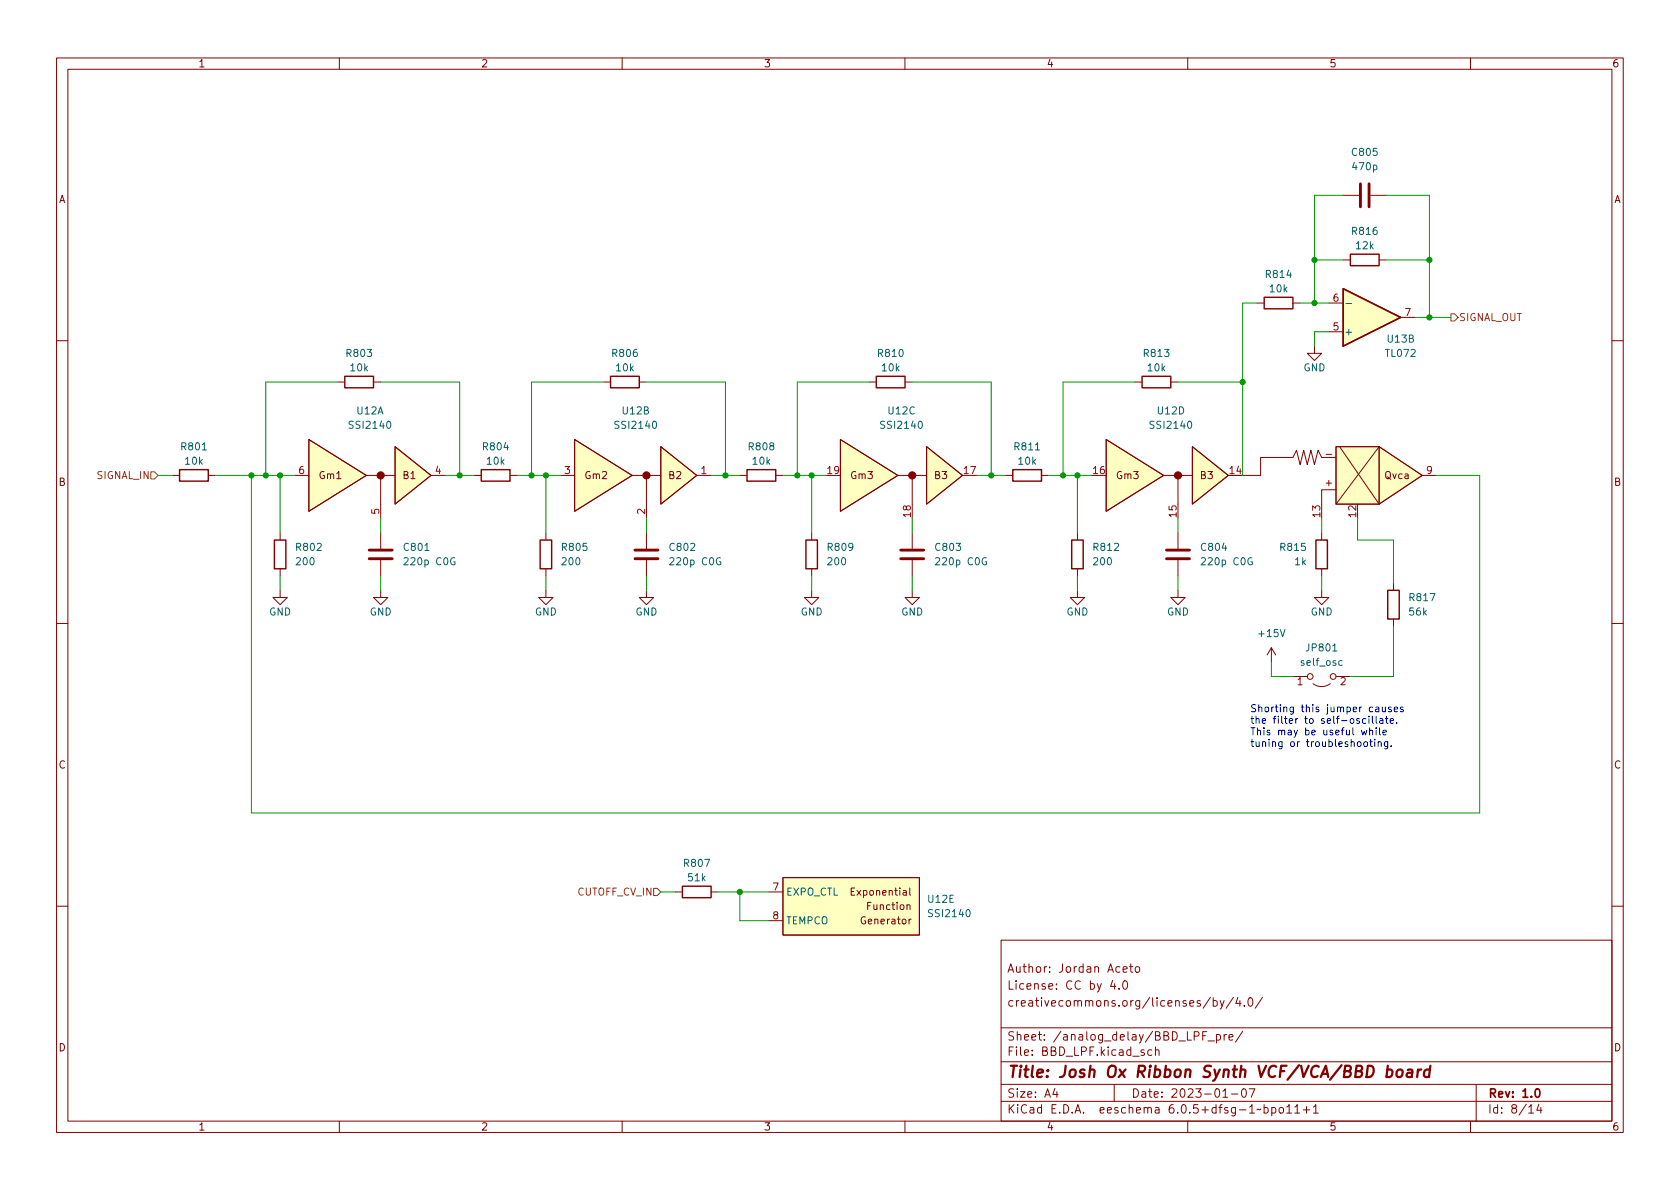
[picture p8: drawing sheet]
(kicad_sch (version 20211123) (generator eeschema)

 (paper "A4")

 (title_block
  (title "Josh Ox Ribbon Synth VCF/VCA/BBD board")
  (date "2023-01-07")
  (rev "1.0")
  (comment 1 "creativecommons.org/licenses/by/4.0/")
  (comment 2 "License: CC by 4.0")
  (comment 3 "Author: Jordan Aceto"))

 (lib_symbols
  (symbol "Amplifier_Operational:TL072" (pin_names (offset 0.127)) (in_bom yes) (on_board yes)
   (property "Reference" "U" (id 0) (at 0 5.08 0) (effects (font (size 1.27 1.27)) (justify left)))
   (property "Value" "TL072" (id 1) (at 0 -5.08 0) (effects (font (size 1.27 1.27)) (justify left)))
   (property "Footprint" "" (id 2) (at 0 0 0) (effects (font (size 1.27 1.27)) hide))
   (property "Datasheet" "http://www.ti.com/lit/ds/symlink/tl071.pdf" (id 3) (at 0 0 0) (effects (font (size 1.27 1.27)) hide))
   (property "ki_locked" "" (id 4) (at 0 0 0) (effects (font (size 1.27 1.27))))
   (symbol "TL072_1_1"
    (polyline (pts (xy -5.08 5.08) (xy 5.08 0) (xy -5.08 -5.08) (xy -5.08 5.08)) (stroke (width 0.254) (type default) (color 0 0 0 0)) (fill (type background)))
    (pin output line (at 7.62 0 180) (length 2.54) (name "~" (effects (font (size 1.27 1.27)))) (number "1" (effects (font (size 1.27 1.27)))))
    (pin input line (at -7.62 -2.54 0) (length 2.54) (name "-" (effects (font (size 1.27 1.27)))) (number "2" (effects (font (size 1.27 1.27)))))
    (pin input line (at -7.62 2.54 0) (length 2.54) (name "+" (effects (font (size 1.27 1.27)))) (number "3" (effects (font (size 1.27 1.27))))))
   (symbol "TL072_2_1"
    (polyline (pts (xy -5.08 5.08) (xy 5.08 0) (xy -5.08 -5.08) (xy -5.08 5.08)) (stroke (width 0.254) (type default) (color 0 0 0 0)) (fill (type background)))
    (pin input line (at -7.62 2.54 0) (length 2.54) (name "+" (effects (font (size 1.27 1.27)))) (number "5" (effects (font (size 1.27 1.27)))))
    (pin input line (at -7.62 -2.54 0) (length 2.54) (name "-" (effects (font (size 1.27 1.27)))) (number "6" (effects (font (size 1.27 1.27)))))
    (pin output line (at 7.62 0 180) (length 2.54) (name "~" (effects (font (size 1.27 1.27)))) (number "7" (effects (font (size 1.27 1.27))))))
   (symbol "TL072_3_1"
    (pin power_in line (at -2.54 -7.62 90) (length 3.81) (name "V-" (effects (font (size 1.27 1.27)))) (number "4" (effects (font (size 1.27 1.27)))))
    (pin power_in line (at -2.54 7.62 270) (length 3.81) (name "V+" (effects (font (size 1.27 1.27)))) (number "8" (effects (font (size 1.27 1.27)))))))
  (symbol "Device:C" (pin_numbers hide) (pin_names (offset 0.254)) (in_bom yes) (on_board yes)
   (property "Reference" "C" (id 0) (at 0.635 2.54 0) (effects (font (size 1.27 1.27)) (justify left)))
   (property "Value" "C" (id 1) (at 0.635 -2.54 0) (effects (font (size 1.27 1.27)) (justify left)))
   (property "Footprint" "" (id 2) (at 0.9652 -3.81 0) (effects (font (size 1.27 1.27)) hide))
   (property "Datasheet" "~" (id 3) (at 0 0 0) (effects (font (size 1.27 1.27)) hide))
   (symbol "C_0_1"
    (polyline (pts (xy -2.032 -0.762) (xy 2.032 -0.762)) (stroke (width 0.508) (type default) (color 0 0 0 0)) (fill (type none)))
    (polyline (pts (xy -2.032 0.762) (xy 2.032 0.762)) (stroke (width 0.508) (type default) (color 0 0 0 0)) (fill (type none))))
   (symbol "C_1_1"
    (pin passive line (at 0 3.81 270) (length 2.794) (name "~" (effects (font (size 1.27 1.27)))) (number "1" (effects (font (size 1.27 1.27)))))
    (pin passive line (at 0 -3.81 90) (length 2.794) (name "~" (effects (font (size 1.27 1.27)))) (number "2" (effects (font (size 1.27 1.27)))))))
  (symbol "Device:R" (pin_numbers hide) (pin_names (offset 0)) (in_bom yes) (on_board yes)
   (property "Reference" "R" (id 0) (at 2.032 0 90) (effects (font (size 1.27 1.27))))
   (property "Value" "R" (id 1) (at 0 0 90) (effects (font (size 1.27 1.27))))
   (property "Footprint" "" (id 2) (at -1.778 0 90) (effects (font (size 1.27 1.27)) hide))
   (property "Datasheet" "~" (id 3) (at 0 0 0) (effects (font (size 1.27 1.27)) hide))
   (symbol "R_0_1"
    (rectangle (start -1.016 -2.54) (end 1.016 2.54) (stroke (width 0.254) (type default) (color 0 0 0 0)) (fill (type none))))
   (symbol "R_1_1"
    (pin passive line (at 0 3.81 270) (length 1.27) (name "~" (effects (font (size 1.27 1.27)))) (number "1" (effects (font (size 1.27 1.27)))))
    (pin passive line (at 0 -3.81 90) (length 1.27) (name "~" (effects (font (size 1.27 1.27)))) (number "2" (effects (font (size 1.27 1.27)))))))
  (symbol "Jumper:Jumper_2_Open" (pin_names (offset 0) hide) (in_bom yes) (on_board yes)
   (property "Reference" "JP" (id 0) (at 0 2.794 0) (effects (font (size 1.27 1.27))))
   (property "Value" "Jumper_2_Open" (id 1) (at 0 -2.286 0) (effects (font (size 1.27 1.27))))
   (property "Footprint" "" (id 2) (at 0 0 0) (effects (font (size 1.27 1.27)) hide))
   (property "Datasheet" "~" (id 3) (at 0 0 0) (effects (font (size 1.27 1.27)) hide))
   (symbol "Jumper_2_Open_0_0"
    (circle (center -2.032 0) (radius 0.508) (stroke (width 0) (type default) (color 0 0 0 0)) (fill (type none)))
    (circle (center 2.032 0) (radius 0.508) (stroke (width 0) (type default) (color 0 0 0 0)) (fill (type none))))
   (symbol "Jumper_2_Open_0_1"
    (arc (start 1.524 1.27) (mid 0 1.778) (end -1.524 1.27) (stroke (width 0) (type default) (color 0 0 0 0)) (fill (type none))))
   (symbol "Jumper_2_Open_1_1"
    (pin passive line (at -5.08 0 0) (length 2.54) (name "A" (effects (font (size 1.27 1.27)))) (number "1" (effects (font (size 1.27 1.27)))))
    (pin passive line (at 5.08 0 180) (length 2.54) (name "B" (effects (font (size 1.27 1.27)))) (number "2" (effects (font (size 1.27 1.27)))))))
  (symbol "custom_symbols:SSI2140" (in_bom yes) (on_board yes)
   (property "Reference" "U?" (id 0) (at -1.905 11.43 0) (effects (font (size 1.27 1.27))))
   (property "Value" "SSI2140" (id 1) (at -1.905 8.89 0) (effects (font (size 1.27 1.27))))
   (property "Footprint" "Package_SO:TSSOP-20_4.4x6.5mm_P0.65mm" (id 2) (at 8.89 8.89 0) (effects (font (size 1.27 1.27)) hide))
   (property "Datasheet" "" (id 3) (at 8.89 8.89 0) (effects (font (size 1.27 1.27)) hide))
   (property "ki_locked" "" (id 4) (at 0 0 0) (effects (font (size 1.27 1.27))))
   (symbol "SSI2140_1_0"
    (polyline (pts (xy 0 0) (xy -2.54 0)) (stroke (width 0) (type default) (color 0 0 0 0)) (fill (type none)))
    (polyline (pts (xy 0 -5.08) (xy 0 0) (xy 2.54 0)) (stroke (width 0) (type default) (color 0 0 0 0)) (fill (type none)))
    (polyline (pts (xy -2.54 0) (xy -12.7 6.35) (xy -12.7 -6.35) (xy -2.54 0)) (stroke (width 0) (type default) (color 0 0 0 0)) (fill (type background)))
    (text "B1" (at 5.08 0 0) (effects (font (size 1.27 1.27))))
    (text "Gm1" (at -8.89 0 0) (effects (font (size 1.27 1.27)))))
   (symbol "SSI2140_1_1"
    (polyline (pts (xy 8.89 0) (xy 2.54 5.08) (xy 2.54 -5.08) (xy 8.89 0)) (stroke (width 0) (type default) (color 0 0 0 0)) (fill (type background)))
    (circle (center 0 0) (radius 0.635) (stroke (width 0) (type default) (color 0 0 0 0)) (fill (type outline)))
    (pin output line (at 11.43 0 180) (length 2.54) (name "" (effects (font (size 1.27 1.27)))) (number "4" (effects (font (size 1.27 1.27)))))
    (pin input line (at 0 -7.62 90) (length 2.54) (name "" (effects (font (size 1.27 1.27)))) (number "5" (effects (font (size 1.27 1.27)))))
    (pin input line (at -15.24 0 0) (length 2.54) (name "" (effects (font (size 1.27 1.27)))) (number "6" (effects (font (size 1.27 1.27))))))
   (symbol "SSI2140_2_0"
    (polyline (pts (xy 0 0) (xy -2.54 0)) (stroke (width 0) (type default) (color 0 0 0 0)) (fill (type none)))
    (polyline (pts (xy 0 -5.08) (xy 0 0) (xy 2.54 0)) (stroke (width 0) (type default) (color 0 0 0 0)) (fill (type none)))
    (polyline (pts (xy -2.54 0) (xy -12.7 6.35) (xy -12.7 -6.35) (xy -2.54 0)) (stroke (width 0) (type default) (color 0 0 0 0)) (fill (type background)))
    (text "B2" (at 5.08 0 0) (effects (font (size 1.27 1.27))))
    (text "Gm2" (at -8.89 0 0) (effects (font (size 1.27 1.27)))))
   (symbol "SSI2140_2_1"
    (polyline (pts (xy 8.89 0) (xy 2.54 5.08) (xy 2.54 -5.08) (xy 8.89 0)) (stroke (width 0) (type default) (color 0 0 0 0)) (fill (type background)))
    (circle (center 0 0) (radius 0.635) (stroke (width 0) (type default) (color 0 0 0 0)) (fill (type outline)))
    (pin output line (at 11.43 0 180) (length 2.54) (name "" (effects (font (size 1.27 1.27)))) (number "1" (effects (font (size 1.27 1.27)))))
    (pin input line (at 0 -7.62 90) (length 2.54) (name "" (effects (font (size 1.27 1.27)))) (number "2" (effects (font (size 1.27 1.27)))))
    (pin input line (at -15.24 0 0) (length 2.54) (name "" (effects (font (size 1.27 1.27)))) (number "3" (effects (font (size 1.27 1.27))))))
   (symbol "SSI2140_3_0"
    (polyline (pts (xy 0 0) (xy -2.54 0)) (stroke (width 0) (type default) (color 0 0 0 0)) (fill (type none)))
    (polyline (pts (xy 0 -5.08) (xy 0 0) (xy 2.54 0)) (stroke (width 0) (type default) (color 0 0 0 0)) (fill (type none)))
    (polyline (pts (xy -2.54 0) (xy -12.7 6.35) (xy -12.7 -6.35) (xy -2.54 0)) (stroke (width 0) (type default) (color 0 0 0 0)) (fill (type background)))
    (text "B3" (at 5.08 0 0) (effects (font (size 1.27 1.27))))
    (text "Gm3" (at -8.89 0 0) (effects (font (size 1.27 1.27)))))
   (symbol "SSI2140_3_1"
    (polyline (pts (xy 8.89 0) (xy 2.54 5.08) (xy 2.54 -5.08) (xy 8.89 0)) (stroke (width 0) (type default) (color 0 0 0 0)) (fill (type background)))
    (circle (center 0 0) (radius 0.635) (stroke (width 0) (type default) (color 0 0 0 0)) (fill (type outline)))
    (pin output line (at 11.43 0 180) (length 2.54) (name "" (effects (font (size 1.27 1.27)))) (number "17" (effects (font (size 1.27 1.27)))))
    (pin input line (at 0 -7.62 90) (length 2.54) (name "" (effects (font (size 1.27 1.27)))) (number "18" (effects (font (size 1.27 1.27)))))
    (pin input line (at -15.24 0 0) (length 2.54) (name "" (effects (font (size 1.27 1.27)))) (number "19" (effects (font (size 1.27 1.27))))))
   (symbol "SSI2140_4_0"
    (polyline (pts (xy 0 0) (xy -2.54 0)) (stroke (width 0) (type default) (color 0 0 0 0)) (fill (type none)))
    (polyline (pts (xy 27.94 -5.08) (xy 35.56 5.08)) (stroke (width 0) (type default) (color 0 0 0 0)) (fill (type none)))
    (polyline (pts (xy 35.56 -5.08) (xy 28.575 5.08)) (stroke (width 0) (type default) (color 0 0 0 0)) (fill (type none)))
    (polyline (pts (xy 0 -5.08) (xy 0 0) (xy 2.54 0)) (stroke (width 0) (type default) (color 0 0 0 0)) (fill (type none)))
    (polyline (pts (xy 11.43 0) (xy 11.43 0) (xy 8.89 0)) (stroke (width 0) (type default) (color 0 0 0 0)) (fill (type none)))
    (polyline (pts (xy 20.32 3.175) (xy 14.605 3.175) (xy 14.605 0)) (stroke (width 0) (type default) (color 0 0 0 0)) (fill (type none)))
    (polyline (pts (xy 25.4 -5.08) (xy 25.4 -2.54) (xy 27.94 -2.54)) (stroke (width 0) (type default) (color 0 0 0 0)) (fill (type none)))
    (polyline (pts (xy -2.54 0) (xy -12.7 6.35) (xy -12.7 -6.35) (xy -2.54 0)) (stroke (width 0) (type default) (color 0 0 0 0)) (fill (type background)))
    (polyline (pts (xy 35.56 5.08) (xy 27.94 5.08) (xy 27.94 -5.08) (xy 35.56 -5.08)) (stroke (width 0) (type default) (color 0 0 0 0)) (fill (type background)))
    (polyline (pts (xy 43.18 0) (xy 35.56 5.08) (xy 35.56 -5.08) (xy 43.18 0)) (stroke (width 0) (type default) (color 0 0 0 0)) (fill (type background)))
    (polyline (pts (xy 20.32 3.175) (xy 20.955 4.445) (xy 21.59 1.905) (xy 22.225 4.445) (xy 22.86 1.905) (xy 23.495 4.445) (xy 24.13 1.905) (xy 24.765 4.445) (xy 25.4 3.175) (xy 27.94 3.175)) (stroke (width 0) (type default) (color 0 0 0 0)) (fill (type none)))
    (text "+" (at 26.67 -1.27 0) (effects (font (size 1.27 1.27))))
    (text "-" (at 26.67 3.81 0) (effects (font (size 1.27 1.27))))
    (text "B3" (at 5.08 0 0) (effects (font (size 1.27 1.27))))
    (text "Gm3" (at -8.89 0 0) (effects (font (size 1.27 1.27))))
    (text "Qvca" (at 38.735 0 0) (effects (font (size 1.27 1.27)))))
   (symbol "SSI2140_4_1"
    (polyline (pts (xy 11.43 0) (xy 14.605 0)) (stroke (width 0) (type default) (color 0 0 0 0)) (fill (type none)))
    (polyline (pts (xy 8.89 0) (xy 2.54 5.08) (xy 2.54 -5.08) (xy 8.89 0)) (stroke (width 0) (type default) (color 0 0 0 0)) (fill (type background)))
    (circle (center 0 0) (radius 0.635) (stroke (width 0) (type default) (color 0 0 0 0)) (fill (type outline)))
    (pin input line (at 31.75 -7.62 90) (length 2.54) (name "" (effects (font (size 1.27 1.27)))) (number "12" (effects (font (size 1.27 1.27)))))
    (pin input line (at 25.4 -7.62 90) (length 2.54) (name "" (effects (font (size 1.27 1.27)))) (number "13" (effects (font (size 1.27 1.27)))))
    (pin output line (at 11.43 0 180) (length 2.54) (name "" (effects (font (size 1.27 1.27)))) (number "14" (effects (font (size 1.27 1.27)))))
    (pin input line (at 0 -7.62 90) (length 2.54) (name "" (effects (font (size 1.27 1.27)))) (number "15" (effects (font (size 1.27 1.27)))))
    (pin input line (at -15.24 0 0) (length 2.54) (name "" (effects (font (size 1.27 1.27)))) (number "16" (effects (font (size 1.27 1.27)))))
    (pin output line (at 45.72 0 180) (length 2.54) (name "" (effects (font (size 1.27 1.27)))) (number "9" (effects (font (size 1.27 1.27))))))
   (symbol "SSI2140_5_0"
    (text "Exponential" (at -10.16 2.54 0) (effects (font (size 1.27 1.27)) (justify left)))
    (text "Function" (at -10.16 0 0) (effects (font (size 1.27 1.27)) (justify left)))
    (text "Generator" (at -10.16 -2.54 0) (effects (font (size 1.27 1.27)) (justify left))))
   (symbol "SSI2140_5_1"
    (rectangle (start -11.43 5.08) (end 12.7 -5.08) (stroke (width 0) (type default) (color 0 0 0 0)) (fill (type background)))
    (pin input line (at 15.24 2.54 180) (length 2.54) (name "EXPO_CTL" (effects (font (size 1.27 1.27)))) (number "7" (effects (font (size 1.27 1.27)))))
    (pin input line (at 15.24 -2.54 180) (length 2.54) (name "TEMPCO" (effects (font (size 1.27 1.27)))) (number "8" (effects (font (size 1.27 1.27))))))
   (symbol "SSI2140_6_0"
    (rectangle (start -3.81 6.35) (end 3.81 -11.43) (stroke (width 0) (type default) (color 0 0 0 0)) (fill (type background))))
   (symbol "SSI2140_6_1"
    (pin power_in line (at 6.35 -2.54 180) (length 2.54) (name "GND" (effects (font (size 1.27 1.27)))) (number "10" (effects (font (size 1.27 1.27)))))
    (pin power_in line (at 6.35 -8.89 180) (length 2.54) (name "V-" (effects (font (size 1.27 1.27)))) (number "11" (effects (font (size 1.27 1.27)))))
    (pin power_in line (at 6.35 3.81 180) (length 2.54) (name "V+" (effects (font (size 1.27 1.27)))) (number "20" (effects (font (size 1.27 1.27)))))))
  (symbol "power:+15V" (power) (pin_names (offset 0)) (in_bom yes) (on_board yes)
   (property "Reference" "#PWR" (id 0) (at 0 -3.81 0) (effects (font (size 1.27 1.27)) hide))
   (property "Value" "+15V" (id 1) (at 0 3.556 0) (effects (font (size 1.27 1.27))))
   (property "Footprint" "" (id 2) (at 0 0 0) (effects (font (size 1.27 1.27)) hide))
   (property "Datasheet" "" (id 3) (at 0 0 0) (effects (font (size 1.27 1.27)) hide))
   (symbol "+15V_0_1"
    (polyline (pts (xy -0.762 1.27) (xy 0 2.54)) (stroke (width 0) (type default) (color 0 0 0 0)) (fill (type none)))
    (polyline (pts (xy 0 0) (xy 0 2.54)) (stroke (width 0) (type default) (color 0 0 0 0)) (fill (type none)))
    (polyline (pts (xy 0 2.54) (xy 0.762 1.27)) (stroke (width 0) (type default) (color 0 0 0 0)) (fill (type none))))
   (symbol "+15V_1_1"
    (pin power_in line (at 0 0 90) (length 0) hide (name "+15V" (effects (font (size 1.27 1.27)))) (number "1" (effects (font (size 1.27 1.27)))))))
  (symbol "power:GND" (power) (pin_names (offset 0)) (in_bom yes) (on_board yes)
   (property "Reference" "#PWR" (id 0) (at 0 -6.35 0) (effects (font (size 1.27 1.27)) hide))
   (property "Value" "GND" (id 1) (at 0 -3.81 0) (effects (font (size 1.27 1.27))))
   (property "Footprint" "" (id 2) (at 0 0 0) (effects (font (size 1.27 1.27)) hide))
   (property "Datasheet" "" (id 3) (at 0 0 0) (effects (font (size 1.27 1.27)) hide))
   (symbol "GND_0_1"
    (polyline (pts (xy 0 0) (xy 0 -1.27) (xy 1.27 -1.27) (xy 0 -2.54) (xy -1.27 -1.27) (xy 0 -1.27)) (stroke (width 0) (type default) (color 0 0 0 0)) (fill (type none))))
   (symbol "GND_1_1"
    (pin power_in line (at 0 0 270) (length 0) hide (name "GND" (effects (font (size 1.27 1.27)))) (number "1" (effects (font (size 1.27 1.27))))))))

 (junction (at 46.99 83.82) (diameter 0) (color 0 0 0 0))
 (junction (at 130.81 157.48) (diameter 0) (color 0 0 0 0))
 (junction (at 81.28 83.82) (diameter 0) (color 0 0 0 0))
 (junction (at 49.53 83.82) (diameter 0) (color 0 0 0 0))
 (junction (at 252.73 55.88) (diameter 0) (color 0 0 0 0))
 (junction (at 93.98 83.82) (diameter 0) (color 0 0 0 0))
 (junction (at 232.41 53.34) (diameter 0) (color 0 0 0 0))
 (junction (at 128.27 83.82) (diameter 0) (color 0 0 0 0))
 (junction (at 96.52 83.82) (diameter 0) (color 0 0 0 0))
 (junction (at 252.73 45.72) (diameter 0) (color 0 0 0 0))
 (junction (at 143.51 83.82) (diameter 0) (color 0 0 0 0))
 (junction (at 44.45 83.82) (diameter 0) (color 0 0 0 0))
 (junction (at 187.96 83.82) (diameter 0) (color 0 0 0 0))
 (junction (at 232.41 45.72) (diameter 0) (color 0 0 0 0))
 (junction (at 219.71 67.31) (diameter 0) (color 0 0 0 0))
 (junction (at 140.97 83.82) (diameter 0) (color 0 0 0 0))
 (junction (at 190.5 83.82) (diameter 0) (color 0 0 0 0))
 (junction (at 175.26 83.82) (diameter 0) (color 0 0 0 0))

 (wire (pts (xy 44.45 143.51) (xy 261.62 143.51)) (stroke (width 0) (type default) (color 0 0 0 0)))
 (wire (pts (xy 232.41 53.34) (xy 234.95 53.34)) (stroke (width 0) (type default) (color 0 0 0 0)))
 (wire (pts (xy 46.99 67.31) (xy 59.69 67.31)) (stroke (width 0) (type default) (color 0 0 0 0)))
 (wire (pts (xy 135.89 162.56) (xy 130.81 162.56)) (stroke (width 0) (type default) (color 0 0 0 0)))
 (wire (pts (xy 246.38 95.25) (xy 246.38 102.87)) (stroke (width 0) (type default) (color 0 0 0 0)))
 (wire (pts (xy 222.25 53.34) (xy 219.71 53.34)) (stroke (width 0) (type default) (color 0 0 0 0)))
 (wire (pts (xy 261.62 143.51) (xy 261.62 83.82)) (stroke (width 0) (type default) (color 0 0 0 0)))
 (wire (pts (xy 232.41 58.42) (xy 234.95 58.42)) (stroke (width 0) (type default) (color 0 0 0 0)))
 (wire (pts (xy 233.68 91.44) (xy 233.68 93.98)) (stroke (width 0) (type default) (color 0 0 0 0)))
 (wire (pts (xy 44.45 83.82) (xy 44.45 143.51)) (stroke (width 0) (type default) (color 0 0 0 0)))
 (wire (pts (xy 250.19 55.88) (xy 252.73 55.88)) (stroke (width 0) (type default) (color 0 0 0 0)))
 (wire (pts (xy 130.81 157.48) (xy 135.89 157.48)) (stroke (width 0) (type default) (color 0 0 0 0)))
 (wire (pts (xy 224.79 116.84) (xy 224.79 119.38)) (stroke (width 0) (type default) (color 0 0 0 0)))
 (wire (pts (xy 219.71 53.34) (xy 219.71 67.31)) (stroke (width 0) (type default) (color 0 0 0 0)))
 (wire (pts (xy 96.52 83.82) (xy 96.52 93.98)) (stroke (width 0) (type default) (color 0 0 0 0)))
 (wire (pts (xy 93.98 83.82) (xy 96.52 83.82)) (stroke (width 0) (type default) (color 0 0 0 0)))
 (wire (pts (xy 232.41 45.72) (xy 237.49 45.72)) (stroke (width 0) (type default) (color 0 0 0 0)))
 (wire (pts (xy 190.5 83.82) (xy 190.5 93.98)) (stroke (width 0) (type default) (color 0 0 0 0)))
 (wire (pts (xy 232.41 58.42) (xy 232.41 60.96)) (stroke (width 0) (type default) (color 0 0 0 0)))
 (wire (pts (xy 252.73 34.29) (xy 252.73 45.72)) (stroke (width 0) (type default) (color 0 0 0 0)))
 (wire (pts (xy 49.53 83.82) (xy 49.53 93.98)) (stroke (width 0) (type default) (color 0 0 0 0)))
 (wire (pts (xy 185.42 83.82) (xy 187.96 83.82)) (stroke (width 0) (type default) (color 0 0 0 0)))
 (wire (pts (xy 127 157.48) (xy 130.81 157.48)) (stroke (width 0) (type default) (color 0 0 0 0)))
 (wire (pts (xy 81.28 83.82) (xy 81.28 67.31)) (stroke (width 0) (type default) (color 0 0 0 0)))
 (wire (pts (xy 49.53 83.82) (xy 52.07 83.82)) (stroke (width 0) (type default) (color 0 0 0 0)))
 (wire (pts (xy 232.41 34.29) (xy 232.41 45.72)) (stroke (width 0) (type default) (color 0 0 0 0)))
 (wire (pts (xy 219.71 67.31) (xy 219.71 83.82)) (stroke (width 0) (type default) (color 0 0 0 0)))
 (wire (pts (xy 67.31 91.44) (xy 67.31 93.98)) (stroke (width 0) (type default) (color 0 0 0 0)))
 (wire (pts (xy 49.53 101.6) (xy 49.53 104.14)) (stroke (width 0) (type default) (color 0 0 0 0)))
 (wire (pts (xy 229.87 53.34) (xy 232.41 53.34)) (stroke (width 0) (type default) (color 0 0 0 0)))
 (wire (pts (xy 27.94 83.82) (xy 30.48 83.82)) (stroke (width 0) (type default) (color 0 0 0 0)))
 (wire (pts (xy 256.54 55.88) (xy 252.73 55.88)) (stroke (width 0) (type default) (color 0 0 0 0)))
 (wire (pts (xy 130.81 162.56) (xy 130.81 157.48)) (stroke (width 0) (type default) (color 0 0 0 0)))
 (wire (pts (xy 78.74 83.82) (xy 81.28 83.82)) (stroke (width 0) (type default) (color 0 0 0 0)))
 (wire (pts (xy 81.28 67.31) (xy 67.31 67.31)) (stroke (width 0) (type default) (color 0 0 0 0)))
 (wire (pts (xy 175.26 83.82) (xy 175.26 67.31)) (stroke (width 0) (type default) (color 0 0 0 0)))
 (wire (pts (xy 96.52 83.82) (xy 99.06 83.82)) (stroke (width 0) (type default) (color 0 0 0 0)))
 (wire (pts (xy 128.27 67.31) (xy 114.3 67.31)) (stroke (width 0) (type default) (color 0 0 0 0)))
 (wire (pts (xy 91.44 83.82) (xy 93.98 83.82)) (stroke (width 0) (type default) (color 0 0 0 0)))
 (wire (pts (xy 175.26 83.82) (xy 177.8 83.82)) (stroke (width 0) (type default) (color 0 0 0 0)))
 (wire (pts (xy 175.26 67.31) (xy 161.29 67.31)) (stroke (width 0) (type default) (color 0 0 0 0)))
 (wire (pts (xy 125.73 83.82) (xy 128.27 83.82)) (stroke (width 0) (type default) (color 0 0 0 0)))
 (wire (pts (xy 81.28 83.82) (xy 83.82 83.82)) (stroke (width 0) (type default) (color 0 0 0 0)))
 (wire (pts (xy 187.96 83.82) (xy 190.5 83.82)) (stroke (width 0) (type default) (color 0 0 0 0)))
 (wire (pts (xy 208.28 91.44) (xy 208.28 93.98)) (stroke (width 0) (type default) (color 0 0 0 0)))
 (wire (pts (xy 116.84 157.48) (xy 119.38 157.48)) (stroke (width 0) (type default) (color 0 0 0 0)))
 (wire (pts (xy 161.29 91.44) (xy 161.29 93.98)) (stroke (width 0) (type default) (color 0 0 0 0)))
 (wire (pts (xy 128.27 83.82) (xy 130.81 83.82)) (stroke (width 0) (type default) (color 0 0 0 0)))
 (wire (pts (xy 46.99 67.31) (xy 46.99 83.82)) (stroke (width 0) (type default) (color 0 0 0 0)))
 (wire (pts (xy 96.52 101.6) (xy 96.52 104.14)) (stroke (width 0) (type default) (color 0 0 0 0)))
 (wire (pts (xy 161.29 101.6) (xy 161.29 104.14)) (stroke (width 0) (type default) (color 0 0 0 0)))
 (wire (pts (xy 219.71 67.31) (xy 208.28 67.31)) (stroke (width 0) (type default) (color 0 0 0 0)))
 (wire (pts (xy 128.27 83.82) (xy 128.27 67.31)) (stroke (width 0) (type default) (color 0 0 0 0)))
 (wire (pts (xy 232.41 53.34) (xy 232.41 45.72)) (stroke (width 0) (type default) (color 0 0 0 0)))
 (wire (pts (xy 140.97 67.31) (xy 153.67 67.31)) (stroke (width 0) (type default) (color 0 0 0 0)))
 (wire (pts (xy 233.68 101.6) (xy 233.68 104.14)) (stroke (width 0) (type default) (color 0 0 0 0)))
 (wire (pts (xy 224.79 119.38) (xy 228.6 119.38)) (stroke (width 0) (type default) (color 0 0 0 0)))
 (wire (pts (xy 140.97 67.31) (xy 140.97 83.82)) (stroke (width 0) (type default) (color 0 0 0 0)))
 (wire (pts (xy 143.51 83.82) (xy 143.51 93.98)) (stroke (width 0) (type default) (color 0 0 0 0)))
 (wire (pts (xy 187.96 67.31) (xy 187.96 83.82)) (stroke (width 0) (type default) (color 0 0 0 0)))
 (wire (pts (xy 140.97 83.82) (xy 143.51 83.82)) (stroke (width 0) (type default) (color 0 0 0 0)))
 (wire (pts (xy 143.51 101.6) (xy 143.51 104.14)) (stroke (width 0) (type default) (color 0 0 0 0)))
 (wire (pts (xy 114.3 91.44) (xy 114.3 93.98)) (stroke (width 0) (type default) (color 0 0 0 0)))
 (wire (pts (xy 240.03 95.25) (xy 240.03 91.44)) (stroke (width 0) (type default) (color 0 0 0 0)))
 (wire (pts (xy 93.98 67.31) (xy 106.68 67.31)) (stroke (width 0) (type default) (color 0 0 0 0)))
 (wire (pts (xy 208.28 101.6) (xy 208.28 104.14)) (stroke (width 0) (type default) (color 0 0 0 0)))
 (wire (pts (xy 143.51 83.82) (xy 146.05 83.82)) (stroke (width 0) (type default) (color 0 0 0 0)))
 (wire (pts (xy 93.98 67.31) (xy 93.98 83.82)) (stroke (width 0) (type default) (color 0 0 0 0)))
 (wire (pts (xy 38.1 83.82) (xy 44.45 83.82)) (stroke (width 0) (type default) (color 0 0 0 0)))
 (wire (pts (xy 190.5 101.6) (xy 190.5 104.14)) (stroke (width 0) (type default) (color 0 0 0 0)))
 (wire (pts (xy 44.45 83.82) (xy 46.99 83.82)) (stroke (width 0) (type default) (color 0 0 0 0)))
 (wire (pts (xy 245.11 34.29) (xy 252.73 34.29)) (stroke (width 0) (type default) (color 0 0 0 0)))
 (wire (pts (xy 238.76 119.38) (xy 246.38 119.38)) (stroke (width 0) (type default) (color 0 0 0 0)))
 (wire (pts (xy 246.38 110.49) (xy 246.38 119.38)) (stroke (width 0) (type default) (color 0 0 0 0)))
 (wire (pts (xy 252.73 45.72) (xy 252.73 55.88)) (stroke (width 0) (type default) (color 0 0 0 0)))
 (wire (pts (xy 252.73 45.72) (xy 245.11 45.72)) (stroke (width 0) (type default) (color 0 0 0 0)))
 (wire (pts (xy 246.38 95.25) (xy 240.03 95.25)) (stroke (width 0) (type default) (color 0 0 0 0)))
 (wire (pts (xy 138.43 83.82) (xy 140.97 83.82)) (stroke (width 0) (type default) (color 0 0 0 0)))
 (wire (pts (xy 172.72 83.82) (xy 175.26 83.82)) (stroke (width 0) (type default) (color 0 0 0 0)))
 (wire (pts (xy 190.5 83.82) (xy 193.04 83.82)) (stroke (width 0) (type default) (color 0 0 0 0)))
 (wire (pts (xy 114.3 101.6) (xy 114.3 104.14)) (stroke (width 0) (type default) (color 0 0 0 0)))
 (wire (pts (xy 237.49 34.29) (xy 232.41 34.29)) (stroke (width 0) (type default) (color 0 0 0 0)))
 (wire (pts (xy 67.31 101.6) (xy 67.31 104.14)) (stroke (width 0) (type default) (color 0 0 0 0)))
 (wire (pts (xy 261.62 83.82) (xy 254 83.82)) (stroke (width 0) (type default) (color 0 0 0 0)))
 (wire (pts (xy 187.96 67.31) (xy 200.66 67.31)) (stroke (width 0) (type default) (color 0 0 0 0)))
 (wire (pts (xy 46.99 83.82) (xy 49.53 83.82)) (stroke (width 0) (type default) (color 0 0 0 0)))

 (text "Shorting this jumper causes\nthe filter to self-oscillate.\nThis may be useful while \ntuning or troubleshooting." (at 220.98 132.08 0) (effects (font (size 1.27 1.27)) (justify left bottom)))

 (hierarchical_label "SIGNAL_IN" (shape input) (at 27.94 83.82 180) (effects (font (size 1.27 1.27)) (justify right)))
 (hierarchical_label "SIGNAL_OUT" (shape output) (at 256.54 55.88 0) (effects (font (size 1.27 1.27)) (justify left)))
 (hierarchical_label "CUTOFF_CV_IN" (shape input) (at 116.84 157.48 180) (effects (font (size 1.27 1.27)) (justify right)))

 (symbol (lib_id "power:GND") (at 208.28 104.14 0) (unit 1) (in_bom yes) (on_board yes) (fields_autoplaced)
  (property "Reference" "#PWR0808" (id 0) (at 208.28 110.49 0) (effects (font (size 1.27 1.27)) hide))
  (property "Value" "GND" (id 1) (at 208.28 107.95 0))
  (property "Footprint" "" (id 2) (at 208.28 104.14 0) (effects (font (size 1.27 1.27)) hide))
  (property "Datasheet" "" (id 3) (at 208.28 104.14 0) (effects (font (size 1.27 1.27)) hide)) (pin "1"))

 (symbol (lib_id "Jumper:Jumper_2_Open") (at 233.68 119.38 0) (mirror x) (unit 1) (in_bom yes) (on_board yes) (fields_autoplaced)
  (property "Reference" "JP801" (id 0) (at 233.68 114.3 0))
  (property "Value" "self_osc" (id 1) (at 233.68 116.84 0))
  (property "Footprint" "Connector_PinHeader_2.54mm:PinHeader_1x02_P2.54mm_Vertical" (id 2) (at 233.68 119.38 0) (effects (font (size 1.27 1.27)) hide))
  (property "Datasheet" "~" (id 3) (at 233.68 119.38 0) (effects (font (size 1.27 1.27)) hide)) (pin "1") (pin "2"))

 (symbol (lib_id "Device:R") (at 49.53 97.79 0) (mirror y) (unit 1) (in_bom yes) (on_board yes) (fields_autoplaced)
  (property "Reference" "R802" (id 0) (at 52.07 96.5199 0) (effects (font (size 1.27 1.27)) (justify right)))
  (property "Value" "200" (id 1) (at 52.07 99.0599 0) (effects (font (size 1.27 1.27)) (justify right)))
  (property "Footprint" "Resistor_SMD:R_0805_2012Metric" (id 2) (at 51.308 97.79 90) (effects (font (size 1.27 1.27)) hide))
  (property "Datasheet" "~" (id 3) (at 49.53 97.79 0) (effects (font (size 1.27 1.27)) hide)) (pin "1") (pin "2"))

 (symbol (lib_id "custom_symbols:SSI2140") (at 208.28 83.82 0) (unit 4) (in_bom yes) (on_board yes)
  (property "Reference" "U12" (id 0) (at 207.01 72.39 0))
  (property "Value" "SSI2140" (id 1) (at 207.01 74.93 0))
  (property "Footprint" "Package_SO:TSSOP-20_4.4x6.5mm_P0.65mm" (id 2) (at 217.17 74.93 0) (effects (font (size 1.27 1.27)) hide))
  (property "Datasheet" "" (id 3) (at 217.17 74.93 0) (effects (font (size 1.27 1.27)) hide)) (pin "4") (pin "5") (pin "6") (pin "1") (pin "2") (pin "3") (pin "17") (pin "18") (pin "19") (pin "12") (pin "13") (pin "14") (pin "15") (pin "16") (pin "9") (pin "7") (pin "8") (pin "10") (pin "11") (pin "20"))

 (symbol (lib_id "Device:R") (at 123.19 157.48 90) (unit 1) (in_bom yes) (on_board yes)
  (property "Reference" "R807" (id 0) (at 123.19 152.4 90))
  (property "Value" "51k" (id 1) (at 123.19 154.94 90))
  (property "Footprint" "Resistor_SMD:R_0805_2012Metric" (id 2) (at 123.19 159.258 90) (effects (font (size 1.27 1.27)) hide))
  (property "Datasheet" "~" (id 3) (at 123.19 157.48 0) (effects (font (size 1.27 1.27)) hide)) (pin "1") (pin "2"))

 (symbol (lib_id "Device:R") (at 34.29 83.82 90) (unit 1) (in_bom yes) (on_board yes)
  (property "Reference" "R801" (id 0) (at 34.29 78.74 90))
  (property "Value" "10k" (id 1) (at 34.29 81.28 90))
  (property "Footprint" "Resistor_SMD:R_0805_2012Metric" (id 2) (at 34.29 85.598 90) (effects (font (size 1.27 1.27)) hide))
  (property "Datasheet" "~" (id 3) (at 34.29 83.82 0) (effects (font (size 1.27 1.27)) hide)) (pin "1") (pin "2"))

 (symbol (lib_id "Device:R") (at 190.5 97.79 0) (unit 1) (in_bom yes) (on_board yes) (fields_autoplaced)
  (property "Reference" "R812" (id 0) (at 193.04 96.5199 0) (effects (font (size 1.27 1.27)) (justify left)))
  (property "Value" "200" (id 1) (at 193.04 99.0599 0) (effects (font (size 1.27 1.27)) (justify left)))
  (property "Footprint" "Resistor_SMD:R_0805_2012Metric" (id 2) (at 188.722 97.79 90) (effects (font (size 1.27 1.27)) hide))
  (property "Datasheet" "~" (id 3) (at 190.5 97.79 0) (effects (font (size 1.27 1.27)) hide)) (pin "1") (pin "2"))

 (symbol (lib_id "power:GND") (at 96.52 104.14 0) (unit 1) (in_bom yes) (on_board yes)
  (property "Reference" "#PWR0803" (id 0) (at 96.52 110.49 0) (effects (font (size 1.27 1.27)) hide))
  (property "Value" "GND" (id 1) (at 96.52 107.95 0))
  (property "Footprint" "" (id 2) (at 96.52 104.14 0) (effects (font (size 1.27 1.27)) hide))
  (property "Datasheet" "" (id 3) (at 96.52 104.14 0) (effects (font (size 1.27 1.27)) hide)) (pin "1"))

 (symbol (lib_id "custom_symbols:SSI2140") (at 67.31 83.82 0) (unit 1) (in_bom yes) (on_board yes) (fields_autoplaced)
  (property "Reference" "U12" (id 0) (at 65.405 72.39 0))
  (property "Value" "SSI2140" (id 1) (at 65.405 74.93 0))
  (property "Footprint" "Package_SO:TSSOP-20_4.4x6.5mm_P0.65mm" (id 2) (at 76.2 74.93 0) (effects (font (size 1.27 1.27)) hide))
  (property "Datasheet" "" (id 3) (at 76.2 74.93 0) (effects (font (size 1.27 1.27)) hide)) (pin "4") (pin "5") (pin "6") (pin "1") (pin "2") (pin "3") (pin "17") (pin "18") (pin "19") (pin "12") (pin "13") (pin "14") (pin "15") (pin "16") (pin "9") (pin "7") (pin "8") (pin "10") (pin "11") (pin "20"))

 (symbol (lib_id "Device:R") (at 204.47 67.31 90) (unit 1) (in_bom yes) (on_board yes)
  (property "Reference" "R813" (id 0) (at 204.47 62.23 90))
  (property "Value" "10k" (id 1) (at 204.47 64.77 90))
  (property "Footprint" "Resistor_SMD:R_0805_2012Metric" (id 2) (at 204.47 69.088 90) (effects (font (size 1.27 1.27)) hide))
  (property "Datasheet" "~" (id 3) (at 204.47 67.31 0) (effects (font (size 1.27 1.27)) hide)) (pin "1") (pin "2"))

 (symbol (lib_id "power:GND") (at 233.68 104.14 0) (unit 1) (in_bom yes) (on_board yes) (fields_autoplaced)
  (property "Reference" "#PWR0811" (id 0) (at 233.68 110.49 0) (effects (font (size 1.27 1.27)) hide))
  (property "Value" "GND" (id 1) (at 233.68 107.95 0))
  (property "Footprint" "" (id 2) (at 233.68 104.14 0) (effects (font (size 1.27 1.27)) hide))
  (property "Datasheet" "" (id 3) (at 233.68 104.14 0) (effects (font (size 1.27 1.27)) hide)) (pin "1"))

 (symbol (lib_id "custom_symbols:SSI2140") (at 161.29 83.82 0) (unit 3) (in_bom yes) (on_board yes) (fields_autoplaced)
  (property "Reference" "U12" (id 0) (at 159.385 72.39 0))
  (property "Value" "SSI2140" (id 1) (at 159.385 74.93 0))
  (property "Footprint" "Package_SO:TSSOP-20_4.4x6.5mm_P0.65mm" (id 2) (at 170.18 74.93 0) (effects (font (size 1.27 1.27)) hide))
  (property "Datasheet" "" (id 3) (at 170.18 74.93 0) (effects (font (size 1.27 1.27)) hide)) (pin "4") (pin "5") (pin "6") (pin "1") (pin "2") (pin "3") (pin "17") (pin "18") (pin "19") (pin "12") (pin "13") (pin "14") (pin "15") (pin "16") (pin "9") (pin "7") (pin "8") (pin "10") (pin "11") (pin "20"))

 (symbol (lib_id "Device:R") (at 233.68 97.79 0) (mirror y) (unit 1) (in_bom yes) (on_board yes) (fields_autoplaced)
  (property "Reference" "R815" (id 0) (at 231.14 96.5199 0) (effects (font (size 1.27 1.27)) (justify left)))
  (property "Value" "1k" (id 1) (at 231.14 99.0599 0) (effects (font (size 1.27 1.27)) (justify left)))
  (property "Footprint" "Resistor_SMD:R_0805_2012Metric" (id 2) (at 235.458 97.79 90) (effects (font (size 1.27 1.27)) hide))
  (property "Datasheet" "~" (id 3) (at 233.68 97.79 0) (effects (font (size 1.27 1.27)) hide)) (pin "1") (pin "2"))

 (symbol (lib_id "power:GND") (at 190.5 104.14 0) (unit 1) (in_bom yes) (on_board yes)
  (property "Reference" "#PWR0807" (id 0) (at 190.5 110.49 0) (effects (font (size 1.27 1.27)) hide))
  (property "Value" "GND" (id 1) (at 190.5 107.95 0))
  (property "Footprint" "" (id 2) (at 190.5 104.14 0) (effects (font (size 1.27 1.27)) hide))
  (property "Datasheet" "" (id 3) (at 190.5 104.14 0) (effects (font (size 1.27 1.27)) hide)) (pin "1"))

 (symbol (lib_id "Device:R") (at 96.52 97.79 0) (unit 1) (in_bom yes) (on_board yes) (fields_autoplaced)
  (property "Reference" "R805" (id 0) (at 99.06 96.5199 0) (effects (font (size 1.27 1.27)) (justify left)))
  (property "Value" "200" (id 1) (at 99.06 99.0599 0) (effects (font (size 1.27 1.27)) (justify left)))
  (property "Footprint" "Resistor_SMD:R_0805_2012Metric" (id 2) (at 94.742 97.79 90) (effects (font (size 1.27 1.27)) hide))
  (property "Datasheet" "~" (id 3) (at 96.52 97.79 0) (effects (font (size 1.27 1.27)) hide)) (pin "1") (pin "2"))

 (symbol (lib_id "Device:C") (at 208.28 97.79 0) (unit 1) (in_bom yes) (on_board yes) (fields_autoplaced)
  (property "Reference" "C804" (id 0) (at 212.09 96.5199 0) (effects (font (size 1.27 1.27)) (justify left)))
  (property "Value" "220p C0G" (id 1) (at 212.09 99.0599 0) (effects (font (size 1.27 1.27)) (justify left)))
  (property "Footprint" "Capacitor_SMD:C_0805_2012Metric" (id 2) (at 209.2452 101.6 0) (effects (font (size 1.27 1.27)) hide))
  (property "Datasheet" "~" (id 3) (at 208.28 97.79 0) (effects (font (size 1.27 1.27)) hide)) (pin "1") (pin "2"))

 (symbol (lib_id "power:GND") (at 161.29 104.14 0) (unit 1) (in_bom yes) (on_board yes)
  (property "Reference" "#PWR0806" (id 0) (at 161.29 110.49 0) (effects (font (size 1.27 1.27)) hide))
  (property "Value" "GND" (id 1) (at 161.29 107.95 0))
  (property "Footprint" "" (id 2) (at 161.29 104.14 0) (effects (font (size 1.27 1.27)) hide))
  (property "Datasheet" "" (id 3) (at 161.29 104.14 0) (effects (font (size 1.27 1.27)) hide)) (pin "1"))

 (symbol (lib_id "Device:R") (at 110.49 67.31 90) (unit 1) (in_bom yes) (on_board yes)
  (property "Reference" "R806" (id 0) (at 110.49 62.23 90))
  (property "Value" "10k" (id 1) (at 110.49 64.77 90))
  (property "Footprint" "Resistor_SMD:R_0805_2012Metric" (id 2) (at 110.49 69.088 90) (effects (font (size 1.27 1.27)) hide))
  (property "Datasheet" "~" (id 3) (at 110.49 67.31 0) (effects (font (size 1.27 1.27)) hide)) (pin "1") (pin "2"))

 (symbol (lib_id "power:+15V") (at 224.79 116.84 0) (unit 1) (in_bom yes) (on_board yes) (fields_autoplaced)
  (property "Reference" "#PWR0809" (id 0) (at 224.79 120.65 0) (effects (font (size 1.27 1.27)) hide))
  (property "Value" "+15V" (id 1) (at 224.79 111.76 0))
  (property "Footprint" "" (id 2) (at 224.79 116.84 0) (effects (font (size 1.27 1.27)) hide))
  (property "Datasheet" "" (id 3) (at 224.79 116.84 0) (effects (font (size 1.27 1.27)) hide)) (pin "1"))

 (symbol (lib_id "Device:C") (at 161.29 97.79 0) (unit 1) (in_bom yes) (on_board yes) (fields_autoplaced)
  (property "Reference" "C803" (id 0) (at 165.1 96.5199 0) (effects (font (size 1.27 1.27)) (justify left)))
  (property "Value" "220p C0G" (id 1) (at 165.1 99.0599 0) (effects (font (size 1.27 1.27)) (justify left)))
  (property "Footprint" "Capacitor_SMD:C_0805_2012Metric" (id 2) (at 162.2552 101.6 0) (effects (font (size 1.27 1.27)) hide))
  (property "Datasheet" "~" (id 3) (at 161.29 97.79 0) (effects (font (size 1.27 1.27)) hide)) (pin "1") (pin "2"))

 (symbol (lib_id "Device:R") (at 134.62 83.82 90) (unit 1) (in_bom yes) (on_board yes)
  (property "Reference" "R808" (id 0) (at 134.62 78.74 90))
  (property "Value" "10k" (id 1) (at 134.62 81.28 90))
  (property "Footprint" "Resistor_SMD:R_0805_2012Metric" (id 2) (at 134.62 85.598 90) (effects (font (size 1.27 1.27)) hide))
  (property "Datasheet" "~" (id 3) (at 134.62 83.82 0) (effects (font (size 1.27 1.27)) hide)) (pin "1") (pin "2"))

 (symbol (lib_id "Device:R") (at 181.61 83.82 90) (unit 1) (in_bom yes) (on_board yes)
  (property "Reference" "R811" (id 0) (at 181.61 78.74 90))
  (property "Value" "10k" (id 1) (at 181.61 81.28 90))
  (property "Footprint" "Resistor_SMD:R_0805_2012Metric" (id 2) (at 181.61 85.598 90) (effects (font (size 1.27 1.27)) hide))
  (property "Datasheet" "~" (id 3) (at 181.61 83.82 0) (effects (font (size 1.27 1.27)) hide)) (pin "1") (pin "2"))

 (symbol (lib_id "Device:R") (at 87.63 83.82 90) (unit 1) (in_bom yes) (on_board yes)
  (property "Reference" "R804" (id 0) (at 87.63 78.74 90))
  (property "Value" "10k" (id 1) (at 87.63 81.28 90))
  (property "Footprint" "Resistor_SMD:R_0805_2012Metric" (id 2) (at 87.63 85.598 90) (effects (font (size 1.27 1.27)) hide))
  (property "Datasheet" "~" (id 3) (at 87.63 83.82 0) (effects (font (size 1.27 1.27)) hide)) (pin "1") (pin "2"))

 (symbol (lib_id "power:GND") (at 232.41 60.96 0) (unit 1) (in_bom yes) (on_board yes)
  (property "Reference" "#PWR0810" (id 0) (at 232.41 67.31 0) (effects (font (size 1.27 1.27)) hide))
  (property "Value" "GND" (id 1) (at 232.41 64.77 0))
  (property "Footprint" "" (id 2) (at 232.41 60.96 0) (effects (font (size 1.27 1.27)) hide))
  (property "Datasheet" "" (id 3) (at 232.41 60.96 0) (effects (font (size 1.27 1.27)) hide)) (pin "1"))

 (symbol (lib_id "Device:R") (at 63.5 67.31 90) (unit 1) (in_bom yes) (on_board yes)
  (property "Reference" "R803" (id 0) (at 63.5 62.23 90))
  (property "Value" "10k" (id 1) (at 63.5 64.77 90))
  (property "Footprint" "Resistor_SMD:R_0805_2012Metric" (id 2) (at 63.5 69.088 90) (effects (font (size 1.27 1.27)) hide))
  (property "Datasheet" "~" (id 3) (at 63.5 67.31 0) (effects (font (size 1.27 1.27)) hide)) (pin "1") (pin "2"))

 (symbol (lib_id "power:GND") (at 67.31 104.14 0) (unit 1) (in_bom yes) (on_board yes)
  (property "Reference" "#PWR0802" (id 0) (at 67.31 110.49 0) (effects (font (size 1.27 1.27)) hide))
  (property "Value" "GND" (id 1) (at 67.31 107.95 0))
  (property "Footprint" "" (id 2) (at 67.31 104.14 0) (effects (font (size 1.27 1.27)) hide))
  (property "Datasheet" "" (id 3) (at 67.31 104.14 0) (effects (font (size 1.27 1.27)) hide)) (pin "1"))

 (symbol (lib_id "Amplifier_Operational:TL072") (at 242.57 55.88 0) (mirror x) (unit 2) (in_bom yes) (on_board yes)
  (property "Reference" "U13" (id 0) (at 247.65 59.69 0))
  (property "Value" "TL072" (id 1) (at 247.65 62.23 0))
  (property "Footprint" "Package_SO:SOIC-8_3.9x4.9mm_P1.27mm" (id 2) (at 242.57 55.88 0) (effects (font (size 1.27 1.27)) hide))
  (property "Datasheet" "http://www.ti.com/lit/ds/symlink/tl071.pdf" (id 3) (at 242.57 55.88 0) (effects (font (size 1.27 1.27)) hide)) (pin "1") (pin "2") (pin "3") (pin "5") (pin "6") (pin "7") (pin "4") (pin "8"))

 (symbol (lib_id "power:GND") (at 114.3 104.14 0) (unit 1) (in_bom yes) (on_board yes)
  (property "Reference" "#PWR0804" (id 0) (at 114.3 110.49 0) (effects (font (size 1.27 1.27)) hide))
  (property "Value" "GND" (id 1) (at 114.3 107.95 0))
  (property "Footprint" "" (id 2) (at 114.3 104.14 0) (effects (font (size 1.27 1.27)) hide))
  (property "Datasheet" "" (id 3) (at 114.3 104.14 0) (effects (font (size 1.27 1.27)) hide)) (pin "1"))

 (symbol (lib_id "Device:R") (at 241.3 45.72 90) (unit 1) (in_bom yes) (on_board yes)
  (property "Reference" "R816" (id 0) (at 241.3 40.64 90))
  (property "Value" "12k" (id 1) (at 241.3 43.18 90))
  (property "Footprint" "Resistor_SMD:R_0805_2012Metric" (id 2) (at 241.3 47.498 90) (effects (font (size 1.27 1.27)) hide))
  (property "Datasheet" "~" (id 3) (at 241.3 45.72 0) (effects (font (size 1.27 1.27)) hide)) (pin "1") (pin "2"))

 (symbol (lib_id "Device:C") (at 241.3 34.29 90) (unit 1) (in_bom yes) (on_board yes) (fields_autoplaced)
  (property "Reference" "C805" (id 0) (at 241.3 26.67 90))
  (property "Value" "470p" (id 1) (at 241.3 29.21 90))
  (property "Footprint" "Capacitor_SMD:C_0805_2012Metric" (id 2) (at 245.11 33.3248 0) (effects (font (size 1.27 1.27)) hide))
  (property "Datasheet" "~" (id 3) (at 241.3 34.29 0) (effects (font (size 1.27 1.27)) hide)) (pin "1") (pin "2"))

 (symbol (lib_id "custom_symbols:SSI2140") (at 114.3 83.82 0) (unit 2) (in_bom yes) (on_board yes) (fields_autoplaced)
  (property "Reference" "U12" (id 0) (at 112.395 72.39 0))
  (property "Value" "SSI2140" (id 1) (at 112.395 74.93 0))
  (property "Footprint" "Package_SO:TSSOP-20_4.4x6.5mm_P0.65mm" (id 2) (at 123.19 74.93 0) (effects (font (size 1.27 1.27)) hide))
  (property "Datasheet" "" (id 3) (at 123.19 74.93 0) (effects (font (size 1.27 1.27)) hide)) (pin "4") (pin "5") (pin "6") (pin "1") (pin "2") (pin "3") (pin "17") (pin "18") (pin "19") (pin "12") (pin "13") (pin "14") (pin "15") (pin "16") (pin "9") (pin "7") (pin "8") (pin "10") (pin "11") (pin "20"))

 (symbol (lib_id "custom_symbols:SSI2140") (at 151.13 160.02 0) (mirror y) (unit 5) (in_bom yes) (on_board yes)
  (property "Reference" "U12" (id 0) (at 163.83 158.7499 0) (effects (font (size 1.27 1.27)) (justify right)))
  (property "Value" "SSI2140" (id 1) (at 163.83 161.2899 0) (effects (font (size 1.27 1.27)) (justify right)))
  (property "Footprint" "Package_SO:TSSOP-20_4.4x6.5mm_P0.65mm" (id 2) (at 142.24 151.13 0) (effects (font (size 1.27 1.27)) hide))
  (property "Datasheet" "" (id 3) (at 142.24 151.13 0) (effects (font (size 1.27 1.27)) hide)) (pin "4") (pin "5") (pin "6") (pin "1") (pin "2") (pin "3") (pin "17") (pin "18") (pin "19") (pin "12") (pin "13") (pin "14") (pin "15") (pin "16") (pin "9") (pin "7") (pin "8") (pin "10") (pin "11") (pin "20"))

 (symbol (lib_id "Device:R") (at 143.51 97.79 0) (unit 1) (in_bom yes) (on_board yes) (fields_autoplaced)
  (property "Reference" "R809" (id 0) (at 146.05 96.5199 0) (effects (font (size 1.27 1.27)) (justify left)))
  (property "Value" "200" (id 1) (at 146.05 99.0599 0) (effects (font (size 1.27 1.27)) (justify left)))
  (property "Footprint" "Resistor_SMD:R_0805_2012Metric" (id 2) (at 141.732 97.79 90) (effects (font (size 1.27 1.27)) hide))
  (property "Datasheet" "~" (id 3) (at 143.51 97.79 0) (effects (font (size 1.27 1.27)) hide)) (pin "1") (pin "2"))

 (symbol (lib_id "Device:R") (at 157.48 67.31 90) (unit 1) (in_bom yes) (on_board yes)
  (property "Reference" "R810" (id 0) (at 157.48 62.23 90))
  (property "Value" "10k" (id 1) (at 157.48 64.77 90))
  (property "Footprint" "Resistor_SMD:R_0805_2012Metric" (id 2) (at 157.48 69.088 90) (effects (font (size 1.27 1.27)) hide))
  (property "Datasheet" "~" (id 3) (at 157.48 67.31 0) (effects (font (size 1.27 1.27)) hide)) (pin "1") (pin "2"))

 (symbol (lib_id "Device:R") (at 246.38 106.68 0) (mirror y) (unit 1) (in_bom yes) (on_board yes) (fields_autoplaced)
  (property "Reference" "R817" (id 0) (at 248.92 105.4099 0) (effects (font (size 1.27 1.27)) (justify right)))
  (property "Value" "56k" (id 1) (at 248.92 107.9499 0) (effects (font (size 1.27 1.27)) (justify right)))
  (property "Footprint" "Resistor_SMD:R_0805_2012Metric" (id 2) (at 248.158 106.68 90) (effects (font (size 1.27 1.27)) hide))
  (property "Datasheet" "~" (id 3) (at 246.38 106.68 0) (effects (font (size 1.27 1.27)) hide)) (pin "1") (pin "2"))

 (symbol (lib_id "power:GND") (at 49.53 104.14 0) (unit 1) (in_bom yes) (on_board yes)
  (property "Reference" "#PWR0801" (id 0) (at 49.53 110.49 0) (effects (font (size 1.27 1.27)) hide))
  (property "Value" "GND" (id 1) (at 49.53 107.95 0))
  (property "Footprint" "" (id 2) (at 49.53 104.14 0) (effects (font (size 1.27 1.27)) hide))
  (property "Datasheet" "" (id 3) (at 49.53 104.14 0) (effects (font (size 1.27 1.27)) hide)) (pin "1"))

 (symbol (lib_id "Device:C") (at 67.31 97.79 0) (unit 1) (in_bom yes) (on_board yes) (fields_autoplaced)
  (property "Reference" "C801" (id 0) (at 71.12 96.5199 0) (effects (font (size 1.27 1.27)) (justify left)))
  (property "Value" "220p C0G" (id 1) (at 71.12 99.0599 0) (effects (font (size 1.27 1.27)) (justify left)))
  (property "Footprint" "Capacitor_SMD:C_0805_2012Metric" (id 2) (at 68.2752 101.6 0) (effects (font (size 1.27 1.27)) hide))
  (property "Datasheet" "~" (id 3) (at 67.31 97.79 0) (effects (font (size 1.27 1.27)) hide)) (pin "1") (pin "2"))

 (symbol (lib_id "power:GND") (at 143.51 104.14 0) (unit 1) (in_bom yes) (on_board yes)
  (property "Reference" "#PWR0805" (id 0) (at 143.51 110.49 0) (effects (font (size 1.27 1.27)) hide))
  (property "Value" "GND" (id 1) (at 143.51 107.95 0))
  (property "Footprint" "" (id 2) (at 143.51 104.14 0) (effects (font (size 1.27 1.27)) hide))
  (property "Datasheet" "" (id 3) (at 143.51 104.14 0) (effects (font (size 1.27 1.27)) hide)) (pin "1"))

 (symbol (lib_id "Device:C") (at 114.3 97.79 0) (unit 1) (in_bom yes) (on_board yes) (fields_autoplaced)
  (property "Reference" "C802" (id 0) (at 118.11 96.5199 0) (effects (font (size 1.27 1.27)) (justify left)))
  (property "Value" "220p C0G" (id 1) (at 118.11 99.0599 0) (effects (font (size 1.27 1.27)) (justify left)))
  (property "Footprint" "Capacitor_SMD:C_0805_2012Metric" (id 2) (at 115.2652 101.6 0) (effects (font (size 1.27 1.27)) hide))
  (property "Datasheet" "~" (id 3) (at 114.3 97.79 0) (effects (font (size 1.27 1.27)) hide)) (pin "1") (pin "2"))

 (symbol (lib_id "Device:R") (at 226.06 53.34 90) (unit 1) (in_bom yes) (on_board yes)
  (property "Reference" "R814" (id 0) (at 226.06 48.26 90))
  (property "Value" "10k" (id 1) (at 226.06 50.8 90))
  (property "Footprint" "Resistor_SMD:R_0805_2012Metric" (id 2) (at 226.06 55.118 90) (effects (font (size 1.27 1.27)) hide))
  (property "Datasheet" "~" (id 3) (at 226.06 53.34 0) (effects (font (size 1.27 1.27)) hide)) (pin "1") (pin "2")))
